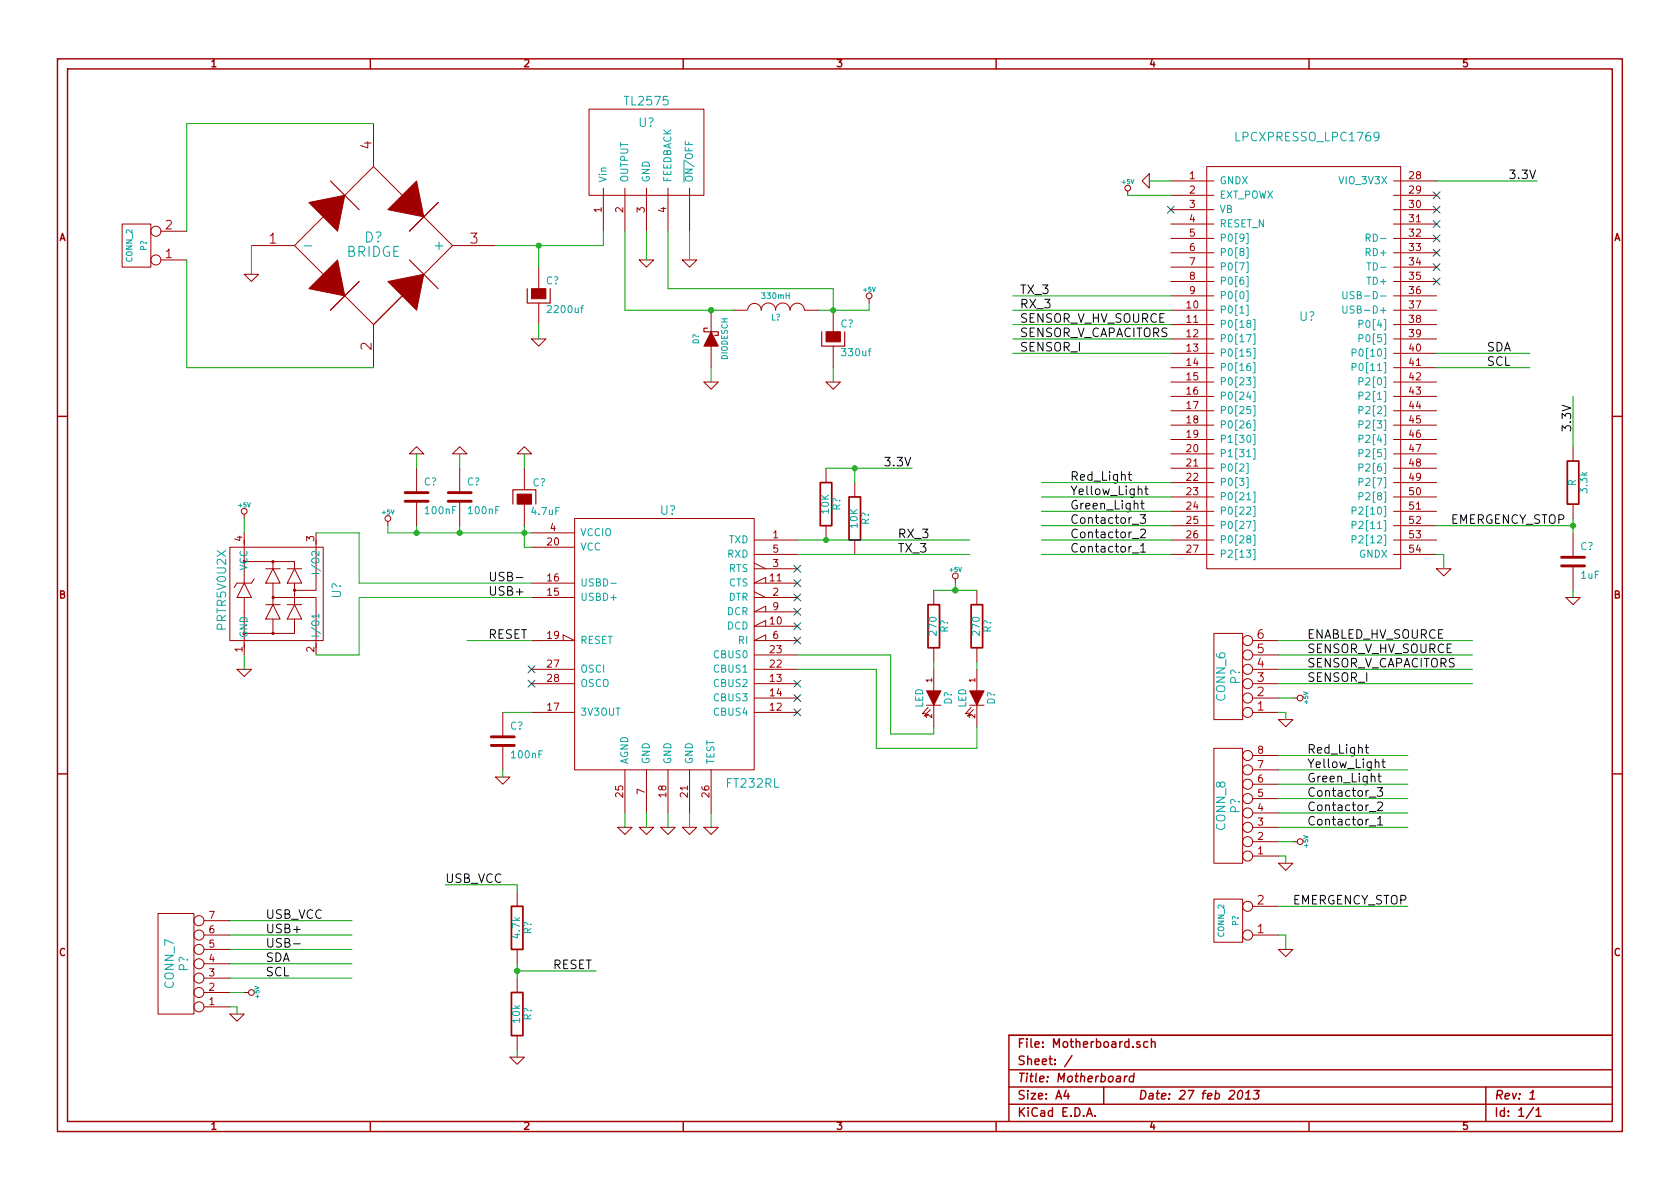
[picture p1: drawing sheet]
EESchema Schematic File Version 2  date Fri 01 Mar 2013 08:09:40 PM ART
LIBS:power
LIBS:device
LIBS:transistors
LIBS:conn
LIBS:linear
LIBS:regul
LIBS:74xx
LIBS:cmos4000
LIBS:adc-dac
LIBS:memory
LIBS:xilinx
LIBS:special
LIBS:microcontrollers
LIBS:dsp
LIBS:microchip
LIBS:analog_switches
LIBS:motorola
LIBS:texas
LIBS:intel
LIBS:audio
LIBS:interface
LIBS:digital-audio
LIBS:philips
LIBS:display
LIBS:cypress
LIBS:siliconi
LIBS:opto
LIBS:atmel
LIBS:contrib
LIBS:valves
LIBS:nxp_armmcu
LIBS:lpcxpresso_lpc1769
LIBS:ft232rl
LIBS:prtr5v0u2x
LIBS:Motherboard-cache
EELAYER 27 0
EELAYER END
$Descr A4 11693 8268
encoding utf-8
Sheet 1 1
Title "Motherboard"
Date "27 feb 2013"
Rev "1"
Comp ""
Comment1 ""
Comment2 ""
Comment3 ""
Comment4 ""
$EndDescr
$Comp
L LPCXPRESSO_LPC1769 U?
U 1 1
P 9100 1800
F 0 "U?" H 9100 1400 60  0000 C CNN
F 1 "LPCXPRESSO_LPC1769" H 9100 2650 60  0000 C CNN
F 2 "" H 9100 1800 60  0001 C CNN
F 3 "" H 9100 1800 60  0001 C CNN
	1    9100 1800
	1    0    0    -1  
$EndComp
$Comp
L TL2575 U?
U 1 1
P 4500 850
F 0 "U?" H 4500 850 60  0000 C CNN
F 1 "TL2575" H 4500 1000 60  0000 C CNN
F 2 "" H 4500 850 60  0001 C CNN
F 3 "" H 4500 850 60  0001 C CNN
	1    4500 850 
	1    0    0    -1  
$EndComp
$Comp
L BRIDGE D?
U 1 1
P 2600 1700
F 0 "D?" H 2600 1750 70  0000 C CNN
F 1 "BRIDGE" H 2600 1650 70  0000 C CNN
F 2 "" H 2600 1700 60  0001 C CNN
F 3 "" H 2600 1700 60  0001 C CNN
	1    2600 1700
	1    0    0    -1  
$EndComp
$Comp
L CAPAPOL C?
U 1 1
P 3750 2050
F 0 "C?" H 3800 2150 50  0000 L CNN
F 1 "2200uf" H 3800 1950 50  0000 L CNN
F 2 "" H 3750 2050 60  0001 C CNN
F 3 "" H 3750 2050 60  0001 C CNN
	1    3750 2050
	1    0    0    -1  
$EndComp
$Comp
L +5V #PWR?
U 1 1
P 6050 2100
F 0 "#PWR?" H 6050 2190 20  0001 C CNN
F 1 "+5V" H 6050 2190 30  0000 C CNN
F 2 "" H 6050 2100 60  0001 C CNN
F 3 "" H 6050 2100 60  0001 C CNN
	1    6050 2100
	1    0    0    -1  
$EndComp
$Comp
L GND #PWR?
U 1 1
P 3750 2350
F 0 "#PWR?" H 3750 2350 30  0001 C CNN
F 1 "GND" H 3750 2280 30  0001 C CNN
F 2 "" H 3750 2350 60  0001 C CNN
F 3 "" H 3750 2350 60  0001 C CNN
	1    3750 2350
	1    0    0    -1  
$EndComp
$Comp
L GND #PWR?
U 1 1
P 4950 2650
F 0 "#PWR?" H 4950 2650 30  0001 C CNN
F 1 "GND" H 4950 2580 30  0001 C CNN
F 2 "" H 4950 2650 60  0001 C CNN
F 3 "" H 4950 2650 60  0001 C CNN
	1    4950 2650
	1    0    0    -1  
$EndComp
$Comp
L GND #PWR?
U 1 1
P 5800 2650
F 0 "#PWR?" H 5800 2650 30  0001 C CNN
F 1 "GND" H 5800 2580 30  0001 C CNN
F 2 "" H 5800 2650 60  0001 C CNN
F 3 "" H 5800 2650 60  0001 C CNN
	1    5800 2650
	1    0    0    -1  
$EndComp
$Comp
L INDUCTOR L?
U 1 1
P 5400 2150
F 0 "L?" V 5350 2150 40  0000 C CNN
F 1 "330mH" V 5500 2150 40  0000 C CNN
F 2 "" H 5400 2150 60  0001 C CNN
F 3 "" H 5400 2150 60  0001 C CNN
	1    5400 2150
	0    -1   -1   0   
$EndComp
$Comp
L DIODESCH D?
U 1 1
P 4950 2350
F 0 "D?" H 4950 2450 40  0000 C CNN
F 1 "DIODESCH" H 4950 2250 40  0000 C CNN
F 2 "" H 4950 2350 60  0001 C CNN
F 3 "" H 4950 2350 60  0001 C CNN
	1    4950 2350
	0    -1   -1   0   
$EndComp
$Comp
L CAPAPOL C?
U 1 1
P 5800 2350
F 0 "C?" H 5850 2450 50  0000 L CNN
F 1 "330uf" H 5850 2250 50  0000 L CNN
F 2 "" H 5800 2350 60  0001 C CNN
F 3 "" H 5800 2350 60  0001 C CNN
	1    5800 2350
	1    0    0    -1  
$EndComp
$Comp
L GND #PWR?
U 1 1
P 4500 1800
F 0 "#PWR?" H 4500 1800 30  0001 C CNN
F 1 "GND" H 4500 1730 30  0001 C CNN
F 2 "" H 4500 1800 60  0001 C CNN
F 3 "" H 4500 1800 60  0001 C CNN
	1    4500 1800
	1    0    0    -1  
$EndComp
$Comp
L GND #PWR?
U 1 1
P 4800 1800
F 0 "#PWR?" H 4800 1800 30  0001 C CNN
F 1 "GND" H 4800 1730 30  0001 C CNN
F 2 "" H 4800 1800 60  0001 C CNN
F 3 "" H 4800 1800 60  0001 C CNN
	1    4800 1800
	1    0    0    -1  
$EndComp
$Comp
L GND #PWR?
U 1 1
P 1750 1900
F 0 "#PWR?" H 1750 1900 30  0001 C CNN
F 1 "GND" H 1750 1830 30  0001 C CNN
F 2 "" H 1750 1900 60  0001 C CNN
F 3 "" H 1750 1900 60  0001 C CNN
	1    1750 1900
	1    0    0    -1  
$EndComp
$Comp
L CONN_2 P?
U 1 1
P 950 1700
F 0 "P?" V 900 1700 40  0000 C CNN
F 1 "CONN_2" V 1000 1700 40  0000 C CNN
F 2 "" H 950 1700 60  0001 C CNN
F 3 "" H 950 1700 60  0001 C CNN
	1    950  1700
	-1   0    0    1   
$EndComp
$Comp
L +5V #PWR?
U 1 1
P 7850 1350
F 0 "#PWR?" H 7850 1440 20  0001 C CNN
F 1 "+5V" H 7850 1440 30  0000 C CNN
F 2 "" H 7850 1350 60  0001 C CNN
F 3 "" H 7850 1350 60  0001 C CNN
	1    7850 1350
	1    0    0    -1  
$EndComp
$Comp
L GND #PWR?
U 1 1
P 8000 1250
F 0 "#PWR?" H 8000 1250 30  0001 C CNN
F 1 "GND" H 8000 1180 30  0001 C CNN
F 2 "" H 8000 1250 60  0001 C CNN
F 3 "" H 8000 1250 60  0001 C CNN
	1    8000 1250
	0    1    1    0   
$EndComp
$Comp
L GND #PWR?
U 1 1
P 10050 3950
F 0 "#PWR?" H 10050 3950 30  0001 C CNN
F 1 "GND" H 10050 3880 30  0001 C CNN
F 2 "" H 10050 3950 60  0001 C CNN
F 3 "" H 10050 3950 60  0001 C CNN
	1    10050 3950
	1    0    0    -1  
$EndComp
NoConn ~ 10000 1650
NoConn ~ 10000 1750
NoConn ~ 10000 1850
NoConn ~ 10000 1950
NoConn ~ 8150 1450
NoConn ~ 10000 1350
NoConn ~ 10000 1450
NoConn ~ 10000 1550
$Comp
L FT232RL U?
U 1 1
P 4650 4450
F 0 "U?" H 4650 5350 60  0000 C CNN
F 1 "FT232RL" H 5050 3450 60  0000 L CNN
F 2 "" H 4650 4450 60  0001 C CNN
F 3 "" H 4650 4450 60  0001 C CNN
	1    4650 4450
	1    0    0    -1  
$EndComp
$Comp
L R R?
U 1 1
P 5750 3500
F 0 "R?" V 5830 3500 50  0000 C CNN
F 1 "10K" V 5750 3500 50  0000 C CNN
F 2 "" H 5750 3500 60  0001 C CNN
F 3 "" H 5750 3500 60  0001 C CNN
	1    5750 3500
	1    0    0    -1  
$EndComp
$Comp
L R R?
U 1 1
P 5950 3600
F 0 "R?" V 6030 3600 50  0000 C CNN
F 1 "10K" V 5950 3600 50  0000 C CNN
F 2 "" H 5950 3600 60  0001 C CNN
F 3 "" H 5950 3600 60  0001 C CNN
	1    5950 3600
	1    0    0    -1  
$EndComp
Text Label 10500 1250 0    60   ~ 0
3.3V
Text Label 6150 3250 0    60   ~ 0
3.3V
Text Label 6250 3750 0    60   ~ 0
RX_3
Text Label 6250 3850 0    60   ~ 0
TX_3
Text Label 7100 2150 0    60   ~ 0
RX_3
Text Label 7100 2050 0    60   ~ 0
TX_3
$Comp
L GND #PWR?
U 1 1
P 4800 5750
F 0 "#PWR?" H 4800 5750 30  0001 C CNN
F 1 "GND" H 4800 5680 30  0001 C CNN
F 2 "" H 4800 5750 60  0001 C CNN
F 3 "" H 4800 5750 60  0001 C CNN
	1    4800 5750
	1    0    0    -1  
$EndComp
$Comp
L GND #PWR?
U 1 1
P 4650 5750
F 0 "#PWR?" H 4650 5750 30  0001 C CNN
F 1 "GND" H 4650 5680 30  0001 C CNN
F 2 "" H 4650 5750 60  0001 C CNN
F 3 "" H 4650 5750 60  0001 C CNN
	1    4650 5750
	1    0    0    -1  
$EndComp
$Comp
L GND #PWR?
U 1 1
P 4500 5750
F 0 "#PWR?" H 4500 5750 30  0001 C CNN
F 1 "GND" H 4500 5680 30  0001 C CNN
F 2 "" H 4500 5750 60  0001 C CNN
F 3 "" H 4500 5750 60  0001 C CNN
	1    4500 5750
	1    0    0    -1  
$EndComp
$Comp
L GND #PWR?
U 1 1
P 4350 5750
F 0 "#PWR?" H 4350 5750 30  0001 C CNN
F 1 "GND" H 4350 5680 30  0001 C CNN
F 2 "" H 4350 5750 60  0001 C CNN
F 3 "" H 4350 5750 60  0001 C CNN
	1    4350 5750
	1    0    0    -1  
$EndComp
$Comp
L GND #PWR?
U 1 1
P 4950 5750
F 0 "#PWR?" H 4950 5750 30  0001 C CNN
F 1 "GND" H 4950 5680 30  0001 C CNN
F 2 "" H 4950 5750 60  0001 C CNN
F 3 "" H 4950 5750 60  0001 C CNN
	1    4950 5750
	1    0    0    -1  
$EndComp
NoConn ~ 5550 4950
NoConn ~ 5550 4850
NoConn ~ 5550 4750
$Comp
L +5V #PWR?
U 1 1
P 2700 3650
F 0 "#PWR?" H 2700 3740 20  0001 C CNN
F 1 "+5V" H 2700 3740 30  0000 C CNN
F 2 "" H 2700 3650 60  0001 C CNN
F 3 "" H 2700 3650 60  0001 C CNN
	1    2700 3650
	1    0    0    -1  
$EndComp
$Comp
L PRTR5V0U2X U?
U 1 1
P 1950 4100
F 0 "U?" H 1950 3700 60  0000 C CNN
F 1 "PRTR5V0U2X" H 1950 4500 60  0000 C CNN
F 2 "" H 1950 4100 60  0001 C CNN
F 3 "" H 1950 4100 60  0001 C CNN
	1    1950 4100
	0    -1   -1   0   
$EndComp
$Comp
L +5V #PWR?
U 1 1
P 1700 3600
F 0 "#PWR?" H 1700 3690 20  0001 C CNN
F 1 "+5V" H 1700 3690 30  0000 C CNN
F 2 "" H 1700 3600 60  0001 C CNN
F 3 "" H 1700 3600 60  0001 C CNN
	1    1700 3600
	1    0    0    -1  
$EndComp
$Comp
L GND #PWR?
U 1 1
P 1700 4650
F 0 "#PWR?" H 1700 4650 30  0001 C CNN
F 1 "GND" H 1700 4580 30  0001 C CNN
F 2 "" H 1700 4650 60  0001 C CNN
F 3 "" H 1700 4650 60  0001 C CNN
	1    1700 4650
	1    0    0    -1  
$EndComp
$Comp
L R R?
U 1 1
P 3600 6450
F 0 "R?" V 3680 6450 50  0000 C CNN
F 1 "4.7k" V 3600 6450 50  0000 C CNN
F 2 "" H 3600 6450 60  0001 C CNN
F 3 "" H 3600 6450 60  0001 C CNN
	1    3600 6450
	1    0    0    -1  
$EndComp
$Comp
L R R?
U 1 1
P 3600 7050
F 0 "R?" V 3680 7050 50  0000 C CNN
F 1 "10k" V 3600 7050 50  0000 C CNN
F 2 "" H 3600 7050 60  0001 C CNN
F 3 "" H 3600 7050 60  0001 C CNN
	1    3600 7050
	1    0    0    -1  
$EndComp
$Comp
L GND #PWR?
U 1 1
P 3600 7350
F 0 "#PWR?" H 3600 7350 30  0001 C CNN
F 1 "GND" H 3600 7280 30  0001 C CNN
F 2 "" H 3600 7350 60  0001 C CNN
F 3 "" H 3600 7350 60  0001 C CNN
	1    3600 7350
	1    0    0    -1  
$EndComp
Text Label 1850 6400 0    60   ~ 0
USB_VCC
Text Label 1850 6500 0    60   ~ 0
USB+
Text Label 1850 6600 0    60   ~ 0
USB-
Text Label 3100 6150 0    60   ~ 0
USB_VCC
Text Label 3850 6750 0    60   ~ 0
RESET
Text Label 3400 4450 0    60   ~ 0
RESET
$Comp
L C C?
U 1 1
P 2900 3450
F 0 "C?" H 2950 3550 50  0000 L CNN
F 1 "100nF" H 2950 3350 50  0000 L CNN
F 2 "" H 2900 3450 60  0001 C CNN
F 3 "" H 2900 3450 60  0001 C CNN
	1    2900 3450
	1    0    0    -1  
$EndComp
$Comp
L C C?
U 1 1
P 3500 5150
F 0 "C?" H 3550 5250 50  0000 L CNN
F 1 "100nF" H 3550 5050 50  0000 L CNN
F 2 "" H 3500 5150 60  0001 C CNN
F 3 "" H 3500 5150 60  0001 C CNN
	1    3500 5150
	1    0    0    -1  
$EndComp
$Comp
L C C?
U 1 1
P 3200 3450
F 0 "C?" H 3250 3550 50  0000 L CNN
F 1 "100nF" H 3250 3350 50  0000 L CNN
F 2 "" H 3200 3450 60  0001 C CNN
F 3 "" H 3200 3450 60  0001 C CNN
	1    3200 3450
	1    0    0    -1  
$EndComp
$Comp
L CAPAPOL C?
U 1 1
P 3650 3450
F 0 "C?" H 3500 3350 50  0000 L CNN
F 1 "4.7uF" H 3400 3550 50  0000 L CNN
F 2 "" H 3650 3450 60  0001 C CNN
F 3 "" H 3650 3450 60  0001 C CNN
	1    3650 3450
	-1   0    0    1   
$EndComp
$Comp
L GND #PWR?
U 1 1
P 3500 5400
F 0 "#PWR?" H 3500 5400 30  0001 C CNN
F 1 "GND" H 3500 5330 30  0001 C CNN
F 2 "" H 3500 5400 60  0001 C CNN
F 3 "" H 3500 5400 60  0001 C CNN
	1    3500 5400
	1    0    0    -1  
$EndComp
$Comp
L GND #PWR?
U 1 1
P 2900 3150
F 0 "#PWR?" H 2900 3150 30  0001 C CNN
F 1 "GND" H 2900 3080 30  0001 C CNN
F 2 "" H 2900 3150 60  0001 C CNN
F 3 "" H 2900 3150 60  0001 C CNN
	1    2900 3150
	-1   0    0    1   
$EndComp
$Comp
L GND #PWR?
U 1 1
P 3200 3150
F 0 "#PWR?" H 3200 3150 30  0001 C CNN
F 1 "GND" H 3200 3080 30  0001 C CNN
F 2 "" H 3200 3150 60  0001 C CNN
F 3 "" H 3200 3150 60  0001 C CNN
	1    3200 3150
	-1   0    0    1   
$EndComp
$Comp
L GND #PWR?
U 1 1
P 3650 3150
F 0 "#PWR?" H 3650 3150 30  0001 C CNN
F 1 "GND" H 3650 3080 30  0001 C CNN
F 2 "" H 3650 3150 60  0001 C CNN
F 3 "" H 3650 3150 60  0001 C CNN
	1    3650 3150
	-1   0    0    1   
$EndComp
$Comp
L R R?
U 1 1
P 6800 4350
F 0 "R?" V 6880 4350 50  0000 C CNN
F 1 "270" V 6800 4350 50  0000 C CNN
F 2 "" H 6800 4350 60  0001 C CNN
F 3 "" H 6800 4350 60  0001 C CNN
	1    6800 4350
	1    0    0    -1  
$EndComp
$Comp
L R R?
U 1 1
P 6500 4350
F 0 "R?" V 6580 4350 50  0000 C CNN
F 1 "270" V 6500 4350 50  0000 C CNN
F 2 "" H 6500 4350 60  0001 C CNN
F 3 "" H 6500 4350 60  0001 C CNN
	1    6500 4350
	1    0    0    -1  
$EndComp
$Comp
L +5V #PWR?
U 1 1
P 6650 4050
F 0 "#PWR?" H 6650 4140 20  0001 C CNN
F 1 "+5V" H 6650 4140 30  0000 C CNN
F 2 "" H 6650 4050 60  0001 C CNN
F 3 "" H 6650 4050 60  0001 C CNN
	1    6650 4050
	1    0    0    -1  
$EndComp
$Comp
L LED D?
U 1 1
P 6500 4850
F 0 "D?" H 6500 4950 50  0000 C CNN
F 1 "LED" H 6500 4750 50  0000 C CNN
F 2 "" H 6500 4850 60  0001 C CNN
F 3 "" H 6500 4850 60  0001 C CNN
	1    6500 4850
	0    1    1    0   
$EndComp
$Comp
L LED D?
U 1 1
P 6800 4850
F 0 "D?" H 6800 4950 50  0000 C CNN
F 1 "LED" H 6800 4750 50  0000 C CNN
F 2 "" H 6800 4850 60  0001 C CNN
F 3 "" H 6800 4850 60  0001 C CNN
	1    6800 4850
	0    1    1    0   
$EndComp
Text Label 3400 4050 0    60   ~ 0
USB-
Text Label 3400 4150 0    60   ~ 0
USB+
$Comp
L CONN_7 P?
U 1 1
P 1250 6700
F 0 "P?" V 1220 6700 60  0000 C CNN
F 1 "CONN_7" V 1320 6700 60  0000 C CNN
F 2 "" H 1250 6700 60  0001 C CNN
F 3 "" H 1250 6700 60  0001 C CNN
	1    1250 6700
	-1   0    0    1   
$EndComp
$Comp
L GND #PWR?
U 1 1
P 8950 5000
F 0 "#PWR?" H 8950 5000 30  0001 C CNN
F 1 "GND" H 8950 4930 30  0001 C CNN
F 2 "" H 8950 5000 60  0001 C CNN
F 3 "" H 8950 5000 60  0001 C CNN
	1    8950 5000
	1    0    0    -1  
$EndComp
$Comp
L +5V #PWR?
U 1 1
P 9000 4850
F 0 "#PWR?" H 9000 4940 20  0001 C CNN
F 1 "+5V" H 9000 4940 30  0000 C CNN
F 2 "" H 9000 4850 60  0001 C CNN
F 3 "" H 9000 4850 60  0001 C CNN
	1    9000 4850
	0    1    1    0   
$EndComp
Text Label 1850 6700 0    60   ~ 0
SDA
Text Label 1850 6800 0    60   ~ 0
SCL
$Comp
L CONN_6 P?
U 1 1
P 8550 4700
F 0 "P?" V 8500 4700 60  0000 C CNN
F 1 "CONN_6" V 8600 4700 60  0000 C CNN
F 2 "" H 8550 4700 60  0001 C CNN
F 3 "" H 8550 4700 60  0001 C CNN
	1    8550 4700
	-1   0    0    1   
$EndComp
Text Label 9100 4450 0    60   ~ 0
ENABLED_HV_SOURCE
Text Label 9100 4550 0    60   ~ 0
SENSOR_V_HV_SOURCE
Text Label 9100 4650 0    60   ~ 0
SENSOR_V_CAPACITORS
Text Label 9100 4750 0    60   ~ 0
SENSOR_I
$Comp
L GND #PWR?
U 1 1
P 1650 7050
F 0 "#PWR?" H 1650 7050 30  0001 C CNN
F 1 "GND" H 1650 6980 30  0001 C CNN
F 2 "" H 1650 7050 60  0001 C CNN
F 3 "" H 1650 7050 60  0001 C CNN
	1    1650 7050
	1    0    0    -1  
$EndComp
$Comp
L +5V #PWR?
U 1 1
P 1700 6900
F 0 "#PWR?" H 1700 6990 20  0001 C CNN
F 1 "+5V" H 1700 6990 30  0000 C CNN
F 2 "" H 1700 6900 60  0001 C CNN
F 3 "" H 1700 6900 60  0001 C CNN
	1    1700 6900
	0    1    1    0   
$EndComp
NoConn ~ 5550 3950
NoConn ~ 5550 4050
NoConn ~ 5550 4150
NoConn ~ 5550 4250
NoConn ~ 5550 4350
NoConn ~ 5550 4450
NoConn ~ 3700 4650
NoConn ~ 3700 4750
Text Label 10350 2450 0    60   ~ 0
SDA
Text Label 10350 2550 0    60   ~ 0
SCL
Text Label 9100 5250 0    60   ~ 0
Red_Light
Text Label 9100 5350 0    60   ~ 0
Yellow_Light
Text Label 9100 5450 0    60   ~ 0
Green_Light
Text Label 9100 5750 0    60   ~ 0
Contactor_1
Text Label 9100 5650 0    60   ~ 0
Contactor_2
Text Label 9100 5550 0    60   ~ 0
Contactor_3
$Comp
L CONN_8 P?
U 1 1
P 8550 5600
F 0 "P?" V 8500 5600 60  0000 C CNN
F 1 "CONN_8" V 8600 5600 60  0000 C CNN
F 2 "" H 8550 5600 60  0001 C CNN
F 3 "" H 8550 5600 60  0001 C CNN
	1    8550 5600
	-1   0    0    1   
$EndComp
$Comp
L GND #PWR?
U 1 1
P 8950 6000
F 0 "#PWR?" H 8950 6000 30  0001 C CNN
F 1 "GND" H 8950 5930 30  0001 C CNN
F 2 "" H 8950 6000 60  0001 C CNN
F 3 "" H 8950 6000 60  0001 C CNN
	1    8950 6000
	1    0    0    -1  
$EndComp
$Comp
L +5V #PWR?
U 1 1
P 9000 5850
F 0 "#PWR?" H 9000 5940 20  0001 C CNN
F 1 "+5V" H 9000 5940 30  0000 C CNN
F 2 "" H 9000 5850 60  0001 C CNN
F 3 "" H 9000 5850 60  0001 C CNN
	1    9000 5850
	0    1    1    0   
$EndComp
Text Label 7100 2250 0    60   ~ 0
SENSOR_V_HV_SOURCE
Text Label 7100 2350 0    60   ~ 0
SENSOR_V_CAPACITORS
Text Label 7100 2450 0    60   ~ 0
SENSOR_I
Text Label 10100 3650 0    60   ~ 0
EMERGENCY_STOP
$Comp
L CONN_2 P?
U 1 1
P 8550 6400
F 0 "P?" V 8500 6400 40  0000 C CNN
F 1 "CONN_2" V 8600 6400 40  0000 C CNN
F 2 "" H 8550 6400 60  0001 C CNN
F 3 "" H 8550 6400 60  0001 C CNN
	1    8550 6400
	-1   0    0    1   
$EndComp
$Comp
L GND #PWR?
U 1 1
P 8950 6600
F 0 "#PWR?" H 8950 6600 30  0001 C CNN
F 1 "GND" H 8950 6530 30  0001 C CNN
F 2 "" H 8950 6600 60  0001 C CNN
F 3 "" H 8950 6600 60  0001 C CNN
	1    8950 6600
	1    0    0    -1  
$EndComp
Text Label 9000 6300 0    60   ~ 0
EMERGENCY_STOP
Text Label 7450 3350 0    60   ~ 0
Red_Light
Text Label 7450 3450 0    60   ~ 0
Yellow_Light
Text Label 7450 3550 0    60   ~ 0
Green_Light
Text Label 7450 3850 0    60   ~ 0
Contactor_1
Text Label 7450 3750 0    60   ~ 0
Contactor_2
Text Label 7450 3650 0    60   ~ 0
Contactor_3
$Comp
L GND #PWR?
U 1 1
P 10950 4150
F 0 "#PWR?" H 10950 4150 30  0001 C CNN
F 1 "GND" H 10950 4080 30  0001 C CNN
F 2 "" H 10950 4150 60  0001 C CNN
F 3 "" H 10950 4150 60  0001 C CNN
	1    10950 4150
	1    0    0    -1  
$EndComp
$Comp
L R 3.3k
U 1 1
P 10950 3350
F 0 "3.3k" V 11030 3350 50  0000 C CNN
F 1 "R" V 10950 3350 50  0000 C CNN
F 2 "" H 10950 3350 60  0001 C CNN
F 3 "" H 10950 3350 60  0001 C CNN
	1    10950 3350
	1    0    0    -1  
$EndComp
$Comp
L C C?
U 1 1
P 10950 3900
F 0 "C?" H 11000 4000 50  0000 L CNN
F 1 "1uF" H 11000 3800 50  0000 L CNN
F 2 "" H 10950 3900 60  0001 C CNN
F 3 "" H 10950 3900 60  0001 C CNN
	1    10950 3900
	1    0    0    -1  
$EndComp
Text Label 10950 3000 1    60   ~ 0
3.3V
Wire Wire Line
	4200 1600 4200 1700
Wire Wire Line
	4200 1700 3450 1700
Wire Wire Line
	4800 1600 4800 1800
Wire Wire Line
	4500 1600 4500 1800
Wire Wire Line
	4350 1600 4350 2150
Wire Wire Line
	4350 2150 5100 2150
Connection ~ 4950 2150
Connection ~ 4950 2150
Wire Wire Line
	6050 2150 6050 2100
Wire Wire Line
	5800 2550 5800 2650
Wire Wire Line
	4950 2550 4950 2650
Wire Wire Line
	3750 2250 3750 2350
Wire Wire Line
	3750 1850 3750 1700
Connection ~ 3750 1700
Wire Wire Line
	4650 1600 4650 2000
Wire Wire Line
	4650 2000 5800 2000
Wire Wire Line
	5800 2000 5800 2150
Connection ~ 5800 2150
Wire Wire Line
	5700 2150 6050 2150
Wire Wire Line
	1750 1900 1750 1700
Wire Wire Line
	1300 1600 1300 850 
Wire Wire Line
	1300 850  2600 850 
Wire Wire Line
	2600 2550 1300 2550
Wire Wire Line
	1300 2550 1300 1800
Wire Wire Line
	8000 1250 8150 1250
Wire Wire Line
	10050 3950 10050 3850
Wire Wire Line
	10050 3850 10000 3850
Wire Wire Line
	7850 1350 8150 1350
Wire Wire Line
	10000 1250 10700 1250
Wire Wire Line
	5750 3250 6350 3250
Wire Wire Line
	5550 3750 6750 3750
Connection ~ 5750 3750
Wire Wire Line
	5550 3850 6750 3850
Wire Wire Line
	5950 3350 5950 3250
Connection ~ 5950 3250
Wire Wire Line
	7050 2150 8150 2150
Wire Wire Line
	7050 2050 8150 2050
Wire Wire Line
	4350 5650 4350 5750
Wire Wire Line
	4500 5650 4500 5750
Wire Wire Line
	4650 5650 4650 5750
Wire Wire Line
	4800 5650 4800 5750
Wire Wire Line
	4950 5750 4950 5650
Wire Wire Line
	2700 3700 3700 3700
Wire Wire Line
	1600 6400 2450 6400
Wire Wire Line
	1600 6500 2450 6500
Wire Wire Line
	1600 6600 2450 6600
Wire Wire Line
	1600 6700 2450 6700
Wire Wire Line
	1700 3600 1700 3700
Wire Wire Line
	1700 4650 1700 4550
Wire Wire Line
	3600 7350 3600 7300
Wire Wire Line
	3600 6800 3600 6700
Wire Wire Line
	3100 6150 3600 6150
Wire Wire Line
	3600 6150 3600 6200
Wire Wire Line
	3600 6750 4150 6750
Connection ~ 3600 6750
Connection ~ 3600 6750
Wire Wire Line
	3700 4450 3250 4450
Wire Wire Line
	2700 3700 2700 3650
Wire Wire Line
	2900 3650 2900 3700
Connection ~ 2900 3700
Wire Wire Line
	3200 3650 3200 3700
Connection ~ 3200 3700
Wire Wire Line
	3650 3650 3650 3800
Connection ~ 3650 3700
Wire Wire Line
	3700 4950 3500 4950
Wire Wire Line
	3500 5400 3500 5350
Wire Wire Line
	3650 3150 3650 3250
Wire Wire Line
	3200 3250 3200 3150
Wire Wire Line
	2900 3250 2900 3150
Wire Wire Line
	6500 4100 6800 4100
Wire Wire Line
	6650 4100 6650 4050
Connection ~ 6650 4100
Connection ~ 6650 4100
Wire Wire Line
	6800 4650 6800 4600
Wire Wire Line
	6500 4600 6500 4650
Wire Wire Line
	5550 4550 6200 4550
Wire Wire Line
	6200 4550 6200 5100
Wire Wire Line
	6200 5100 6500 5100
Wire Wire Line
	6500 5100 6500 5050
Wire Wire Line
	6800 5050 6800 5200
Wire Wire Line
	6100 4650 6100 5200
Wire Wire Line
	6100 4650 5550 4650
Wire Wire Line
	6100 5200 6800 5200
Wire Wire Line
	2500 4050 3700 4050
Wire Wire Line
	2500 4150 3700 4150
Wire Wire Line
	9000 4850 8900 4850
Wire Wire Line
	8900 4950 8950 4950
Wire Wire Line
	8950 4950 8950 5000
Wire Wire Line
	1600 6800 2450 6800
Wire Wire Line
	8900 4650 10250 4650
Wire Wire Line
	8900 4750 10250 4750
Wire Wire Line
	8900 4450 10250 4450
Wire Wire Line
	8900 4550 10250 4550
Wire Wire Line
	2500 3700 2500 4050
Wire Wire Line
	2500 4150 2500 4550
Wire Wire Line
	2500 4550 2200 4550
Wire Wire Line
	2500 3700 2200 3700
Wire Wire Line
	1700 6900 1600 6900
Wire Wire Line
	1600 7000 1650 7000
Wire Wire Line
	1650 7000 1650 7050
Wire Wire Line
	3650 3800 3700 3800
Wire Wire Line
	10000 2450 10650 2450
Wire Wire Line
	10000 2550 10650 2550
Wire Wire Line
	8900 5250 9800 5250
Wire Wire Line
	8900 5350 9800 5350
Wire Wire Line
	8900 5450 9800 5450
Wire Wire Line
	8900 5550 9800 5550
Wire Wire Line
	9800 5650 8900 5650
Wire Wire Line
	8900 5750 9800 5750
Wire Wire Line
	9000 5850 8900 5850
Wire Wire Line
	8900 5950 8950 5950
Wire Wire Line
	8950 5950 8950 6000
Wire Wire Line
	7050 2250 8150 2250
Wire Wire Line
	7050 2350 8150 2350
Wire Wire Line
	7050 2450 8150 2450
Wire Wire Line
	8950 6600 8950 6500
Wire Wire Line
	8950 6500 8900 6500
Wire Wire Line
	7250 3350 8150 3350
Wire Wire Line
	7250 3450 8150 3450
Wire Wire Line
	7250 3550 8150 3550
Wire Wire Line
	7250 3650 8150 3650
Wire Wire Line
	8150 3750 7250 3750
Wire Wire Line
	7250 3850 8150 3850
Wire Wire Line
	10950 4100 10950 4150
Wire Wire Line
	10950 3700 10950 3600
Wire Wire Line
	10950 3100 10950 2750
Wire Wire Line
	10000 3650 10950 3650
Connection ~ 10950 3650
Wire Wire Line
	8900 6300 9800 6300
$EndSCHEMATC
